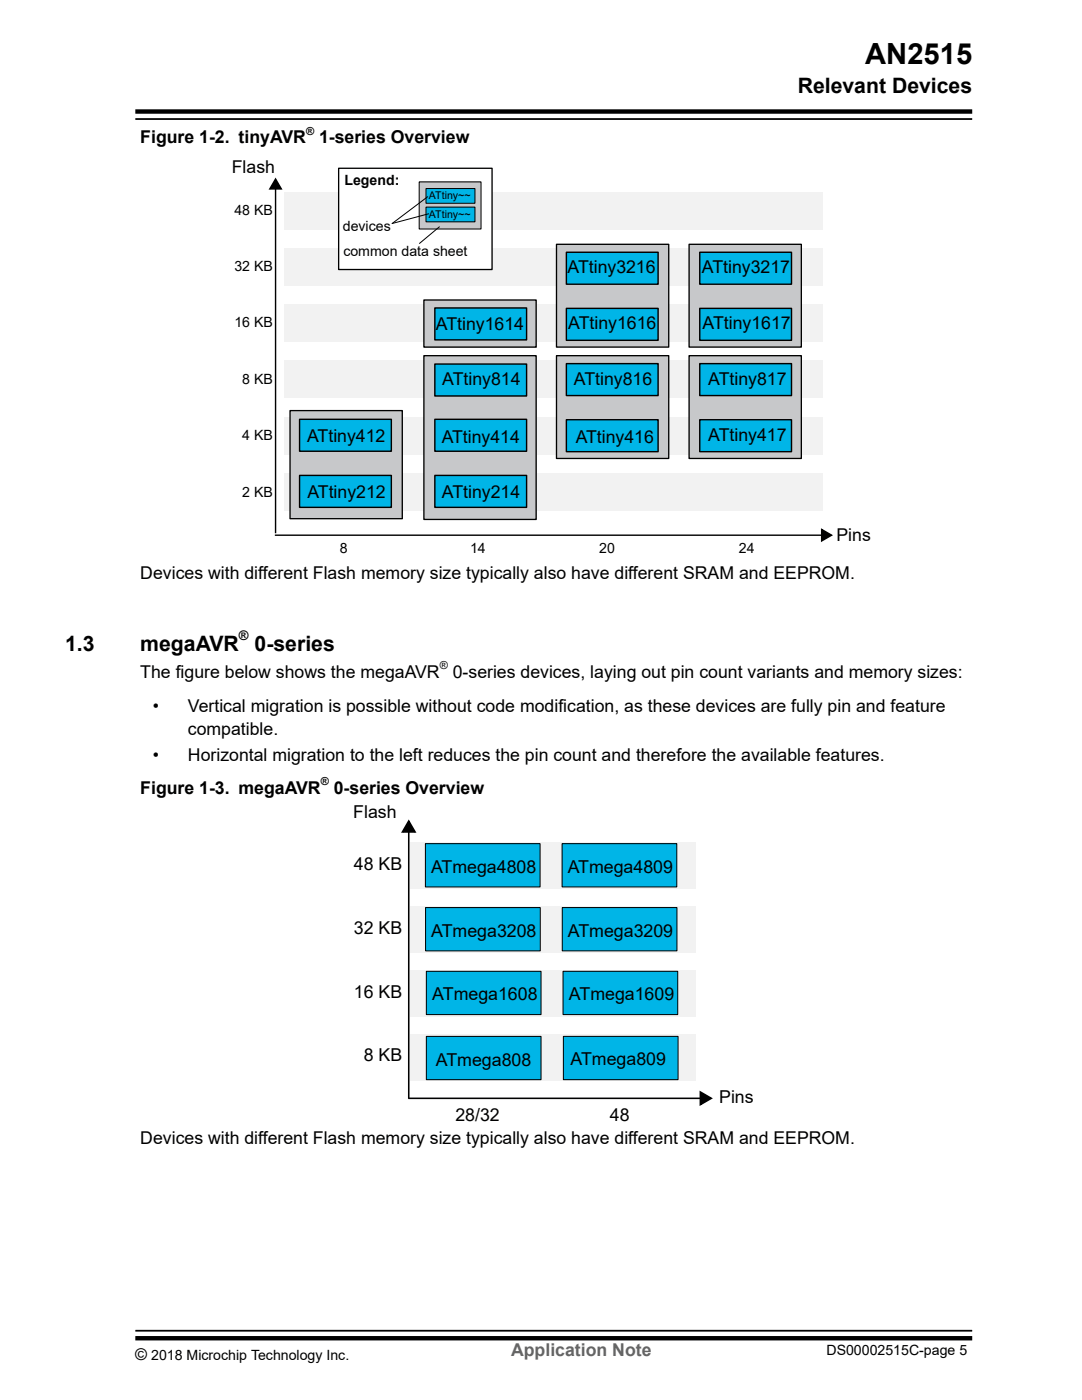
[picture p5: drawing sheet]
<svg xmlns="http://www.w3.org/2000/svg" width="216mm" height="279mm" viewBox="0 0 216 279" stroke-linecap="round" stroke-linejoin="round" font-family="sans-serif">
<g fill="#f2f2f2">
<path d="M56.7 60.8h107.4v7.4h-107.4z"/>
<path d="M56.7 49.6h107.4v7.4h-107.4z"/>
<path d="M56.7 83.2h107.4v7.4h-107.4z"/>
<path d="M56.7 72h107.4v7.4h-107.4z"/>
<path d="M56.7 94.4h107.4v7.4h-107.4z"/>
<path d="M56.7 38.4h107.4v7.3h-107.4z"/>
</g>
<path d="M84.6 59.9h22.4v9.4h-22.4z" fill="#c7c8ca"/>
<path d="M84.6 59.9h22.4v9.4h-22.4z" fill="none" stroke="#000" stroke-width=".26"/>
<path d="M137.5 48.8h22.4v20.5h-22.4z" fill="#c7c8ca"/>
<path d="M137.5 48.8h22.4v20.5h-22.4z" fill="none" stroke="#000" stroke-width=".26"/>
<path d="M139.6 50.3h18.3v6.4h-18.3z" fill="#00b5e7"/>
<path d="M139.6 50.3h18.3v6.4h-18.3z" fill="none" stroke="#000" stroke-width=".28"/>
<path d="M57.9 81.9h22.4v21.6h-22.4z" fill="#c7c8ca"/>
<path d="M57.9 81.9h22.4v21.6h-22.4z" fill="none" stroke="#000" stroke-width=".26"/>
<path d="M111 48.8h22.4v20.5h-22.4z" fill="#c7c8ca"/>
<path d="M111 48.8h22.4v20.5h-22.4z" fill="none" stroke="#000" stroke-width=".26"/>
<path d="M137.5 71h22.4v20.5h-22.4z" fill="#c7c8ca"/>
<path d="M137.5 71h22.4v20.5h-22.4z" fill="none" stroke="#000" stroke-width=".26"/>
<path d="M139.6 61.5h18.3v6.4h-18.3z" fill="#00b5e7"/>
<path d="M139.6 61.5h18.3v6.4h-18.3z" fill="none" stroke="#000" stroke-width=".28"/>
<path d="M113 50.3h18.3v6.4h-18.3z" fill="#00b5e7"/>
<path d="M113 50.3h18.3v6.4h-18.3z" fill="none" stroke="#000" stroke-width=".28"/>
<path d="M113 61.5h18.3v6.4h-18.3z" fill="#00b5e7"/>
<path d="M113 61.5h18.3v6.4h-18.3z" fill="none" stroke="#000" stroke-width=".28"/>
<path d="M86.8 61.5h18.3v6.3h-18.3z" fill="#00b5e7"/>
<path d="M86.8 61.5h18.3v6.3h-18.3z" fill="none" stroke="#000" stroke-width=".28"/>
<path d="M84.6 71h22.4v32.7h-22.4z" fill="#c7c8ca"/>
<path d="M84.6 71h22.4v32.7h-22.4z" fill="none" stroke="#000" stroke-width=".26"/>
<path d="M139.6 72.6h18.3v6.3h-18.3z" fill="#00b5e7"/>
<path d="M55 37v69.3M139.6 72.6h18.3v6.3h-18.3zM55 106.8h109.6" fill="none" stroke="#000" stroke-width=".28"/>
<g fill="#000" stroke="#000" stroke-width=".3">
<path d="M55 35.7l1.1 2h-2.2z" fill-rule="evenodd"/>
<path d="M164 105.7l1.9 1.1-1.9 1.1z" fill-rule="evenodd"/>
</g>
<path d="M111 71h22.4v20.5h-22.4z" fill="#c7c8ca"/>
<path d="M111 71h22.4v20.5h-22.4z" fill="none" stroke="#000" stroke-width=".26"/>
<path d="M113 72.6h18.3v6.3h-18.3z" fill="#00b5e7"/>
<path d="M113 72.6h18.3v6.3h-18.3z" fill="none" stroke="#000" stroke-width=".28"/>
<path d="M139.6 83.8h18.3v6.3h-18.3z" fill="#00b5e7"/>
<path d="M139.6 83.8h18.3v6.3h-18.3z" fill="none" stroke="#000" stroke-width=".28"/>
<path d="M86.8 72.7h18.3v6.3h-18.3z" fill="#00b5e7"/>
<path d="M86.8 72.7h18.3v6.3h-18.3z" fill="none" stroke="#000" stroke-width=".28"/>
<path d="M113 83.8h18.3v6.3h-18.3z" fill="#00b5e7"/>
<path d="M113 83.8h18.3v6.3h-18.3z" fill="none" stroke="#000" stroke-width=".28"/>
<path d="M86.8 83.7h18.3v6.4h-18.3z" fill="#00b5e7"/>
<path d="M86.8 83.7h18.3v6.4h-18.3z" fill="none" stroke="#000" stroke-width=".28"/>
<path d="M59.8 83.7h18.3v6.4h-18.3z" fill="#00b5e7"/>
<path d="M59.8 83.7h18.3v6.4h-18.3z" fill="none" stroke="#000" stroke-width=".28"/>
<path d="M86.8 94.9h18.3v6.4h-18.3z" fill="#00b5e7"/>
<path d="M86.8 94.9h18.3v6.4h-18.3z" fill="none" stroke="#000" stroke-width=".28"/>
<path d="M59.8 94.9h18.3v6.4h-18.3z" fill="#00b5e7"/>
<path d="M59.8 94.9h18.3v6.4h-18.3z" fill="none" stroke="#000" stroke-width=".28"/>
<path d="M67.6 33.6h30.6v20.2h-30.6z" fill="#fff"/>
<path d="M67.6 33.6h30.6v20.2h-30.6z" fill="none" stroke="#000" stroke-width=".26"/>
<path d="M83.6 36.3h12.4v9.4h-12.4z" fill="#c7c8ca"/>
<path d="M83.6 36.3h12.4v9.4h-12.4z" fill="none" stroke="#000" stroke-width=".2"/>
<path d="M85 41.3h9.8v3h-9.8z" fill="#00b5e7"/>
<path d="M85 41.3h9.8v3h-9.8z" fill="none" stroke="#000" stroke-width=".2"/>
<path d="M85 37.6h9.8v3h-9.8z" fill="#00b5e7"/>
<path d="M85 37.6h9.8v3h-9.8zM85.3 39.3l-7 5.3 7.2-1.9M87.7 45.3l-4 3.3" fill="none" stroke="#000" stroke-width=".2"/>
<g fill="#f2f2f2">
<path d="M81.8 193.6h57.1v9.3h-57.1z"/>
<path d="M81.8 180.9h57.1v9.3h-57.1z"/>
<path d="M81.8 168.1h57.1v9.3h-57.1z"/>
<path d="M81.8 206.4h57.1v9.3h-57.1z"/>
</g>
<path d="M81.6 165.3v54M81.5 219.2h59" fill="none" stroke="#000" stroke-width=".31"/>
<g fill="#000" stroke="#000" stroke-width=".33">
<path d="M81.6 163.9l1.2 2.1h-2.5z" fill-rule="evenodd"/>
<path d="M139.8 217.9l2.1 1.3-2.1 1.2z" fill-rule="evenodd"/>
</g>
<path d="M84.9 181.1h22.9v8.7h-22.9z" fill="#00b5e7"/>
<path d="M84.9 181.1h22.9v8.7h-22.9z" fill="none" stroke="#000" stroke-width=".2"/>
<path d="M84.9 168.4h22.9v8.6h-22.9z" fill="#00b5e7"/>
<path d="M84.9 168.4h22.9v8.6h-22.9z" fill="none" stroke="#000" stroke-width=".2"/>
<path d="M112.2 181.1h22.9v8.7h-22.9z" fill="#00b5e7"/>
<path d="M112.2 181.1h22.9v8.7h-22.9z" fill="none" stroke="#000" stroke-width=".2"/>
<path d="M112.2 168.4h22.8v8.6h-22.8z" fill="#00b5e7"/>
<path d="M112.2 168.4h22.8v8.6h-22.8z" fill="none" stroke="#000" stroke-width=".2"/>
<path d="M85.1 206.8h22.9v8.7h-22.9z" fill="#00b5e7"/>
<path d="M85.1 206.8h22.9v8.7h-22.9z" fill="none" stroke="#000" stroke-width=".2"/>
<path d="M85.1 193.8h22.9v8.7h-22.9z" fill="#00b5e7"/>
<path d="M85.1 193.8h22.9v8.7h-22.9z" fill="none" stroke="#000" stroke-width=".2"/>
<path d="M112.3 193.8h22.9v8.7h-22.9z" fill="#00b5e7"/>
<path d="M112.3 193.8h22.9v8.7h-22.9z" fill="none" stroke="#000" stroke-width=".2"/>
<path d="M112.4 206.8h22.9v8.7h-22.9z" fill="#00b5e7"/>
<path d="M112.4 206.8h22.9v8.7h-22.9z" fill="none" stroke="#000" stroke-width=".2"/>
<path d="M27 22.3h167M27 267.1h167" fill="none" stroke="#000" stroke-width=".88"/>
<path d="M27 23.8h167M27 265.6h167" fill="none" stroke="#000" stroke-width=".35"/>
<text font-size="5.8" x="172.6" y="12.7">AN2515</text>
<g font-size="4.2">
<text x="159.2" y="18.6">Relevant Devices</text>
<text x="13" y="129.9">1.3</text>
<text x="28" y="129.9">megaAVR</text>
<text x="50.8" y="129.9">0-series</text>
</g>
<g font-size="3.5">
<text x="28" y="28.6">Figure 1-2. tinyAVR</text>
<text x="63.7" y="28.6">1-series Overview</text>
<text x="46.3" y="34.5">Flash</text>
<text x="113.2" y="54.4">ATtiny3216</text>
<text x="140.1" y="54.4">ATtiny3217</text>
<text x="87" y="65.9">ATtiny1614</text>
<text x="113.4" y="65.6">ATtiny1616</text>
<text x="140.2" y="65.6">ATtiny1617</text>
<text x="88.2" y="76.8">ATtiny814</text>
<text x="114.5" y="76.8">ATtiny816</text>
<text x="141.3" y="76.8">ATtiny817</text>
<text x="61.3" y="88.2">ATtiny412</text>
<text x="88.1" y="88.4">ATtiny414</text>
<text x="114.9" y="88.3">ATtiny416</text>
<text x="141.3" y="88.1">ATtiny417</text>
<text x="61.3" y="99.3">ATtiny212</text>
<text x="88.2" y="99.5">ATtiny214</text>
<text x="166.9" y="108.1">Pins</text>
<text x="28" y="115.6">Devices with different Flash memory size typically also have different SRAM and EEPROM.</text>
<text x="28" y="135.3">The figure below shows the megaAVR</text>
<text x="90.3" y="135.3">0-series devices, laying out pin count variants and memory sizes:</text>
<text x="30.5" y="142">•</text>
<text x="37.5" y="142">Vertical migration is possible without code modification, as these devices are fully pin and feature</text>
<text x="37.5" y="146.6">compatible.</text>
<text x="30.5" y="151.9">•</text>
<text x="37.5" y="151.9">Horizontal migration to the left reduces the pin count and therefore the available features.</text>
<text x="28" y="158.4">Figure 1-3. megaAVR</text>
<text x="66.6" y="158.4">0-series Overview</text>
<text x="70.5" y="163.3">Flash</text>
<text x="70.6" y="173.6">48 KB</text>
<text x="86" y="174.2">ATmega4808</text>
<text x="113.3" y="174.2">ATmega4809</text>
<text x="70.6" y="186.3">32 KB</text>
<text x="86" y="186.9">ATmega3208</text>
<text x="113.3" y="186.9">ATmega3209</text>
<text x="70.6" y="199.1">16 KB</text>
<text x="86.3" y="199.7">ATmega1608</text>
<text x="113.5" y="199.7">ATmega1609</text>
<text x="72.6" y="211.8">8 KB</text>
<text x="87" y="212.7">ATmega808</text>
<text x="113.9" y="212.6">ATmega809</text>
<text x="143.5" y="220.2">Pins</text>
<text x="90.9" y="223.7">28/32</text>
<text x="121.7" y="223.7">48</text>
<text x="28" y="228.4">Devices with different Flash memory size typically also have different SRAM and EEPROM.</text>
</g>
<text font-size="3.5" fill="#656565" x="102" y="270.7">Application Note</text>
<text font-size="3.2" x="27" y="271.3">©</text>
<g font-size="2.8">
<text x="68.7" y="36.9">Legend:</text>
<text x="46.8" y="42.8">48 KB</text>
<text x="68.4" y="46">devices</text>
<text x="68.5" y="51.1">common data sheet</text>
<text x="46.8" y="54.1">32 KB</text>
<text x="46.8" y="65.3">16 KB</text>
<text x="48.4" y="76.6">8 KB</text>
<text x="48.4" y="87.9">4 KB</text>
<text x="48.4" y="99.1">2 KB</text>
<text x="67.8" y="110.4">8</text>
<text x="93.8" y="110.4">14</text>
<text x="119.6" y="110.4">20</text>
<text x="147.4" y="110.4">24</text>
<text x="30.2" y="271.3">2018 Microchip Technology Inc.</text>
<text x="164.9" y="270.5">DS00002515C-page 5</text>
</g>
<text font-size="2.6" x="47.7" y="127.8">®</text>
<g font-size="2.2">
<text x="61.1" y="26.9">®</text>
<text x="87.7" y="133.5">®</text>
<text x="64" y="156.7">®</text>
</g>
<g font-size="2.1">
<text x="85.6" y="39.7">ATtiny~~</text>
<text x="85.6" y="43.5">ATtiny~~</text>
</g>
</svg>
